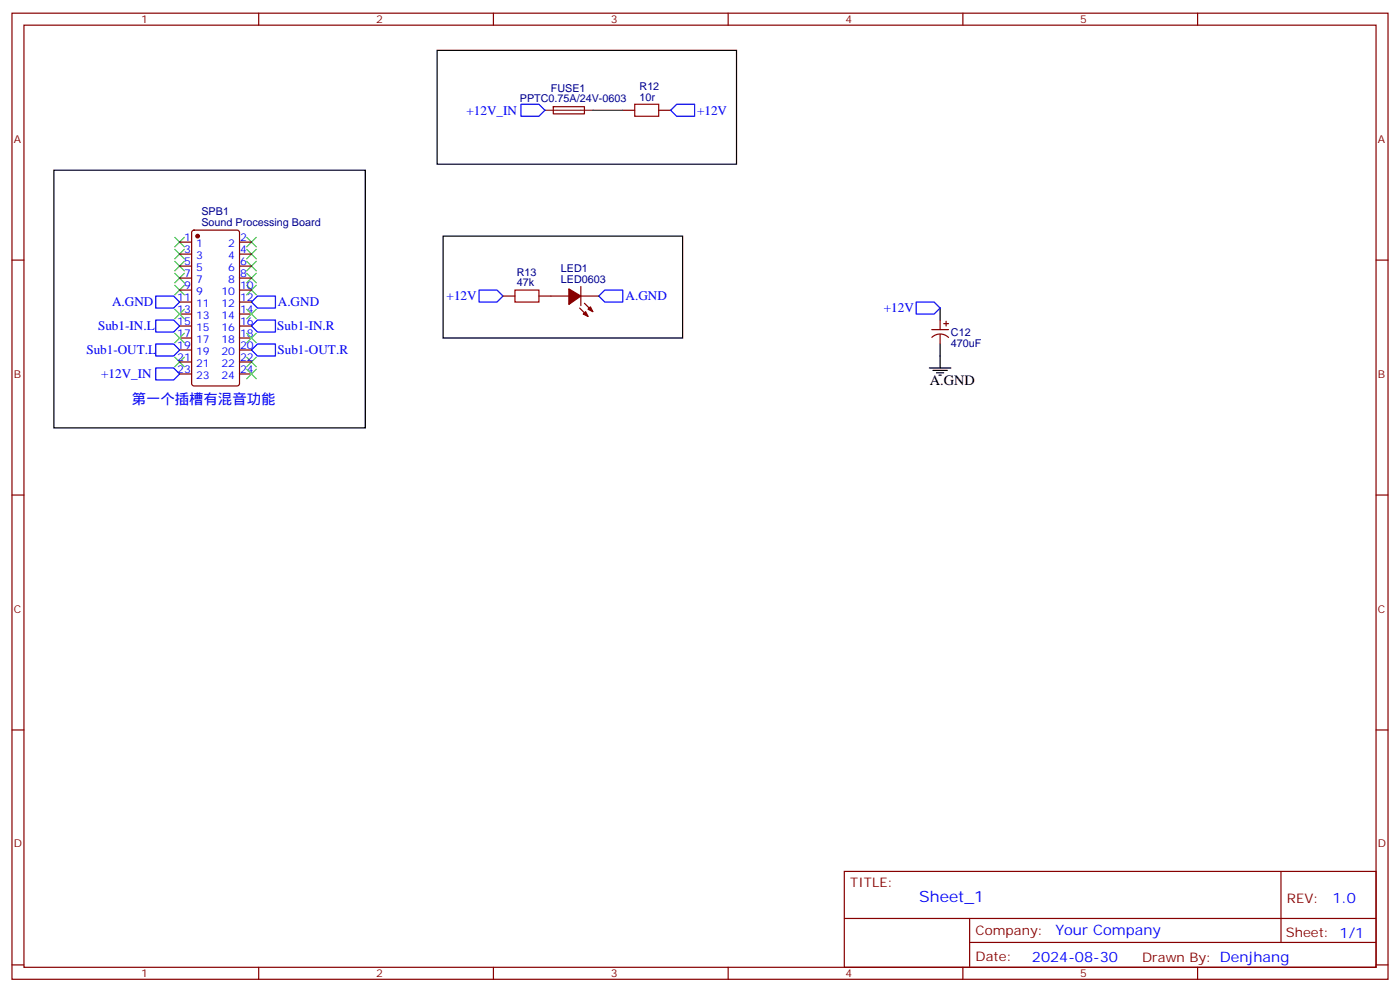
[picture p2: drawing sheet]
<svg xmlns="http://www.w3.org/2000/svg" width="412mm" height="292mm" viewBox="0 0 412 292" stroke-linecap="round" stroke-linejoin="round" font-family="sans-serif">
<g fill="none" stroke="#870000" stroke-width=".35">
<path d="M3.5 3.9h405.4v284.3h-405.4zM7.1 7.4h398.2v277.3h-398.2zM76.2 3.9v3.5M145.3 3.9v3.5M214.5 3.9v3.5M283.6 3.9v3.5M352.8 3.9v3.5M163 31.4h9.1l.1 2.1h-9.2zM183.4 32.5h3.6M194 32.5h3.6M3.5 76.6h3.6M52.9 71.3h3.5"/>
<path d="M52.9 74.8h3.5M52.9 78.3h3.5M56.7 67.9l.4-.2h12.7l.7 .5 .1 44.7-.5 .6-13 .1-.6-.5-.1-44.7zM70.6 71.3h3.5M70.6 74.8h3.5M70.6 78.3h3.5M405.3 76.6h3.6M52.9 81.8h3.5M52.9 99.5h3.5M52.9 85.4h3.5M52.9 96h3.5M52.9 88.9h3.5"/>
<path d="M52.9 92.4h3.5M70.6 81.8h3.5M70.6 99.5h3.5M70.6 85.4h3.5M70.6 96h3.5M70.6 88.9h3.5M70.6 92.4h3.5M148.2 87.1h3.5M158.7 87.1h8.9M170.7 90.7l2.5 2.4M171.1 87.1h5.3M171.1 84.3v5.7"/>
<path d="M172.2 89.3l2.4 2.4M274.5 97h4.9M274.5 99.3a3.5 3.5 0 0 1 4.9 0M276.9 94.2v2.8M276.9 98.4v2.8M278 95.2h1.4M278.7 94.5v1.5M52.9 110.1h3.5M52.9 106.5h3.5M52.9 103h3.5M70.6 110.1h3.5M70.6 106.5h3.5"/>
<path d="M70.6 103h3.5M3.5 145.7h3.6M405.3 145.7h3.6M3.5 214.8h3.6M405.3 214.8h3.6M248.7 256.5h156.6v28.2h-156.6zM377.3 256.5v20.9M248.7 270.3h156.5M285.6 277.4h119.6M285.6 270.3v14.1M3.5 284h3.6M76.2 284.7v3.5"/>
<path d="M145.3 284.7v3.5M214.5 284.7v3.5M283.6 284.7v3.5M352.8 284.7v3.5M405.3 284h3.6"/>
</g>
<g fill="none" stroke="#3c3" stroke-width=".35">
<path d="M51.5 76.9l2.8 2.8M51.5 69.8l2.8 2.9M51.5 73.4l2.8 2.8M54.3 76.9l-2.8 2.8M54.3 69.8l-2.8 2.9M54.3 73.4l-2.8 2.8M72.7 76.9l2.8 2.8M72.7 73.4l2.8 2.8M72.7 69.8l2.8 2.9M75.5 76.9l-2.8 2.8M75.5 73.4l-2.8 2.8M75.5 69.8l-2.8 2.9"/>
<path d="M51.5 80.4l2.8 2.9M51.5 84l2.8 2.8M51.5 91l2.8 2.8M51.5 98.1l2.8 2.8M54.3 98.1l-2.8 2.8M54.3 80.4l-2.8 2.9M54.3 91l-2.8 2.8M54.3 84l-2.8 2.8M72.7 80.4l2.8 2.9M72.7 98.1l2.8 2.8M72.7 91l2.8 2.8M72.7 84l2.8 2.8"/>
<path d="M75.5 80.4l-2.8 2.9M75.5 84l-2.8 2.8M75.5 91l-2.8 2.8M75.5 98.1l-2.8 2.8M51.5 105.1l2.8 2.8M54.3 105.1l-2.8 2.8M72.7 105.1l2.8 2.8M72.7 108.7l2.8 2.8M75.5 105.1l-2.8 2.8M75.5 108.7l-2.8 2.8"/>
</g>
<path d="M153.5 30.7h5.2l1.8 1.8-1.8 1.7h-5.2zM197.6 32.5l1.7-1.8h5.3v3.5h-5.3zM45.9 87.1h5.3l1.7 1.8-1.7 1.8h-5.3zM45.9 94.2h5.3l1.7 1.8-1.7 1.7h-5.3zM74.1 96l1.7-1.8h5.3v3.5h-5.3zM75.8 87.1h5.3v3.6h-5.3l-1.7-1.8zM141.1 85.4h5.3l1.8 1.7-1.8 1.8h-5.3zM178.2 85.4h5.2v3.5h-5.2l-1.8-1.8zM269.9 88.9h5.3l1.7 1.8-1.7 1.7h-5.3zM45.9 108.3h5.3l1.7 1.8-1.7 1.7h-5.3zM45.9 101.2h5.3l1.7 1.8-1.7 1.8h-5.3zM75.8 101.2h5.3v3.6h-5.3l-1.7-1.8z" fill="none" stroke="#00f" stroke-width=".35"/>
<path d="M128.8 14.8h88.2v33.5h-88.2zM15.9 50.1h91.7v75.8h-91.7zM130.5 69.5h70.6v30h-70.6zM276.9 90.7v3.5M273.8 108.3h6.3M274.8 109h4.2M275.9 109.7h2.1M276.6 110.4h.7M276.9 101.2v7.1" fill="none" stroke="#000" stroke-width=".35"/>
<path d="M187 30.7h7v3.5h-7zM151.7 85.4h7v3.5h-7z" fill="none" stroke="#a10000" stroke-width=".35"/>
<path d="M160.5 32.5h14.1" fill="none" stroke="#8c2424" stroke-width=".35"/>
<path d="M174.6 32.5h8.8" fill="none" stroke="#008700" stroke-width=".35"/>
<g fill="#870000" stroke="#870000" stroke-width=".35">
<path d="M167.6 85l3.5 2.1-3.5 2.5z"/>
<path d="M171.8 92.4l.7-.7 .7 1.4z"/>
<path d="M173.2 91l.7-.7 .7 1.4z"/>
<circle cx="58.2" cy="69.5" r=".53"/>
</g>
<text font-size="4.6" fill="#00f" x="270.8" y="265.5">Sheet_1</text>
<text font-size="4.2" x="273.9" y="113.2">A.GND</text>
<g font-size="4.2" fill="#00f">
<text x="38.8" y="118.9">第一个插槽有混音功能</text>
<text x="392.5" y="265.7">1.0</text>
<text x="310.9" y="275.3">Your Company</text>
<text x="304" y="283.1">2024-08-30</text>
</g>
<g font-size="3.9" fill="#00f">
<text x="137.4" y="33.7">+12V_IN</text>
<text x="205.3" y="33.7">+12V</text>
<text x="131.6" y="88.4">+12V</text>
<text x="184.3" y="88.4">A.GND</text>
<text x="33" y="90.2">A.GND</text>
<text x="81.8" y="90.2">A.GND</text>
<text x="260.3" y="91.9">+12V</text>
<text x="28.9" y="97.2">Sub1-IN.L</text>
<text x="81.7" y="97.2">Sub1-IN.R</text>
<text x="25.4" y="104.3">Sub1-OUT.L</text>
<text x="81.7" y="104.3">Sub1-OUT.R</text>
<text x="29.8" y="111.3">+12V_IN</text>
</g>
<g font-size="3.9" fill="#800">
<text x="250.5" y="261.1">TITLE:</text>
<text x="379.1" y="265.7">REV:</text>
<text x="287.4" y="275.3">Company:</text>
<text x="378.7" y="275.9">Sheet: 1/1</text>
<text x="287.4" y="282.9">Date:</text>
<text x="336.4" y="283">Drawn By: Denjhang</text>
</g>
<g font-size="3.2" fill="#800">
<text x="41.6" y="6.9">1</text>
<text x="110.8" y="6.9">2</text>
<text x="179.9" y="6.9">3</text>
<text x="249.1" y="6.9">4</text>
<text x="318.2" y="6.9">5</text>
<text x="4.1" y="42">A</text>
<text x="405.9" y="42">A</text>
<text x="4.1" y="111.1">B</text>
<text x="405.9" y="111.1">B</text>
<text x="4.1" y="180.3">C</text>
<text x="405.9" y="180.3">C</text>
<text x="4.1" y="249.4">D</text>
<text x="405.9" y="249.4">D</text>
<text x="41.6" y="287.7">1</text>
<text x="110.8" y="287.7">2</text>
<text x="179.9" y="287.7">3</text>
<text x="249.1" y="287.7">4</text>
<text x="318.2" y="287.7">5</text>
</g>
<g font-size="3.2" fill="#000080">
<text x="162.3" y="27.1">FUSE1</text>
<text x="188.4" y="29.6">10r</text>
<text x="188.4" y="26.4">R12</text>
<text x="153.1" y="30.1">PPTC0.75A/24V-0603</text>
<text x="59.3" y="63.2">SPB1</text>
<text x="59.3" y="66.5">Sound Processing Board</text>
<text x="152.2" y="81.1">R13</text>
<text x="165.2" y="83.3">LED0603</text>
<text x="165.2" y="80.1">LED1</text>
<text x="152.2" y="84.3">47k</text>
<text x="280.1" y="98.8">C12</text>
<text x="280.1" y="102">470uF</text>
</g>
<g font-size="3.2" fill="#00f">
<text x="54.3" y="70.9">1</text>
<text x="70.7" y="70.9">2</text>
<text x="54.3" y="74.4">3</text>
<text x="54.3" y="78">5</text>
<text x="57.7" y="72.7">1</text>
<text x="57.7" y="76.2">3</text>
<text x="67.2" y="76.2">4</text>
<text x="67.2" y="72.7">2</text>
<text x="70.7" y="78">6</text>
<text x="70.7" y="74.4">4</text>
<text x="54.3" y="81.5">7</text>
<text x="57.7" y="79.7">5</text>
<text x="57.7" y="83.3">7</text>
<text x="67.2" y="83.3">8</text>
<text x="67.2" y="79.7">6</text>
<text x="70.7" y="81.5">8</text>
<text x="52.2" y="88.5">11</text>
<text x="54.3" y="85">9</text>
<text x="57.7" y="86.8">9</text>
<text x="65.2" y="86.8">10</text>
<text x="70.7" y="88.5">12</text>
<text x="70.7" y="85">10</text>
<text x="52.2" y="92.1">13</text>
<text x="52.2" y="95.6">15</text>
<text x="57.7" y="90.3">11</text>
<text x="57.7" y="93.8">13</text>
<text x="65.2" y="93.8">14</text>
<text x="65.2" y="90.3">12</text>
<text x="70.7" y="95.6">16</text>
<text x="70.7" y="92.1">14</text>
<text x="52.2" y="99.1">17</text>
<text x="57.7" y="97.4">15</text>
<text x="57.7" y="100.9">17</text>
<text x="65.2" y="100.9">18</text>
<text x="65.2" y="97.4">16</text>
<text x="70.7" y="99.1">18</text>
<text x="52.2" y="102.7">19</text>
<text x="52.2" y="106.2">21</text>
<text x="57.7" y="104.4">19</text>
<text x="57.7" y="107.9">21</text>
<text x="65.2" y="107.9">22</text>
<text x="65.2" y="104.4">20</text>
<text x="70.7" y="106.2">22</text>
<text x="70.7" y="102.7">20</text>
<text x="52.2" y="109.7">23</text>
<text x="57.7" y="111.5">23</text>
<text x="65.2" y="111.5">24</text>
<text x="70.7" y="109.7">24</text>
</g>
</svg>
